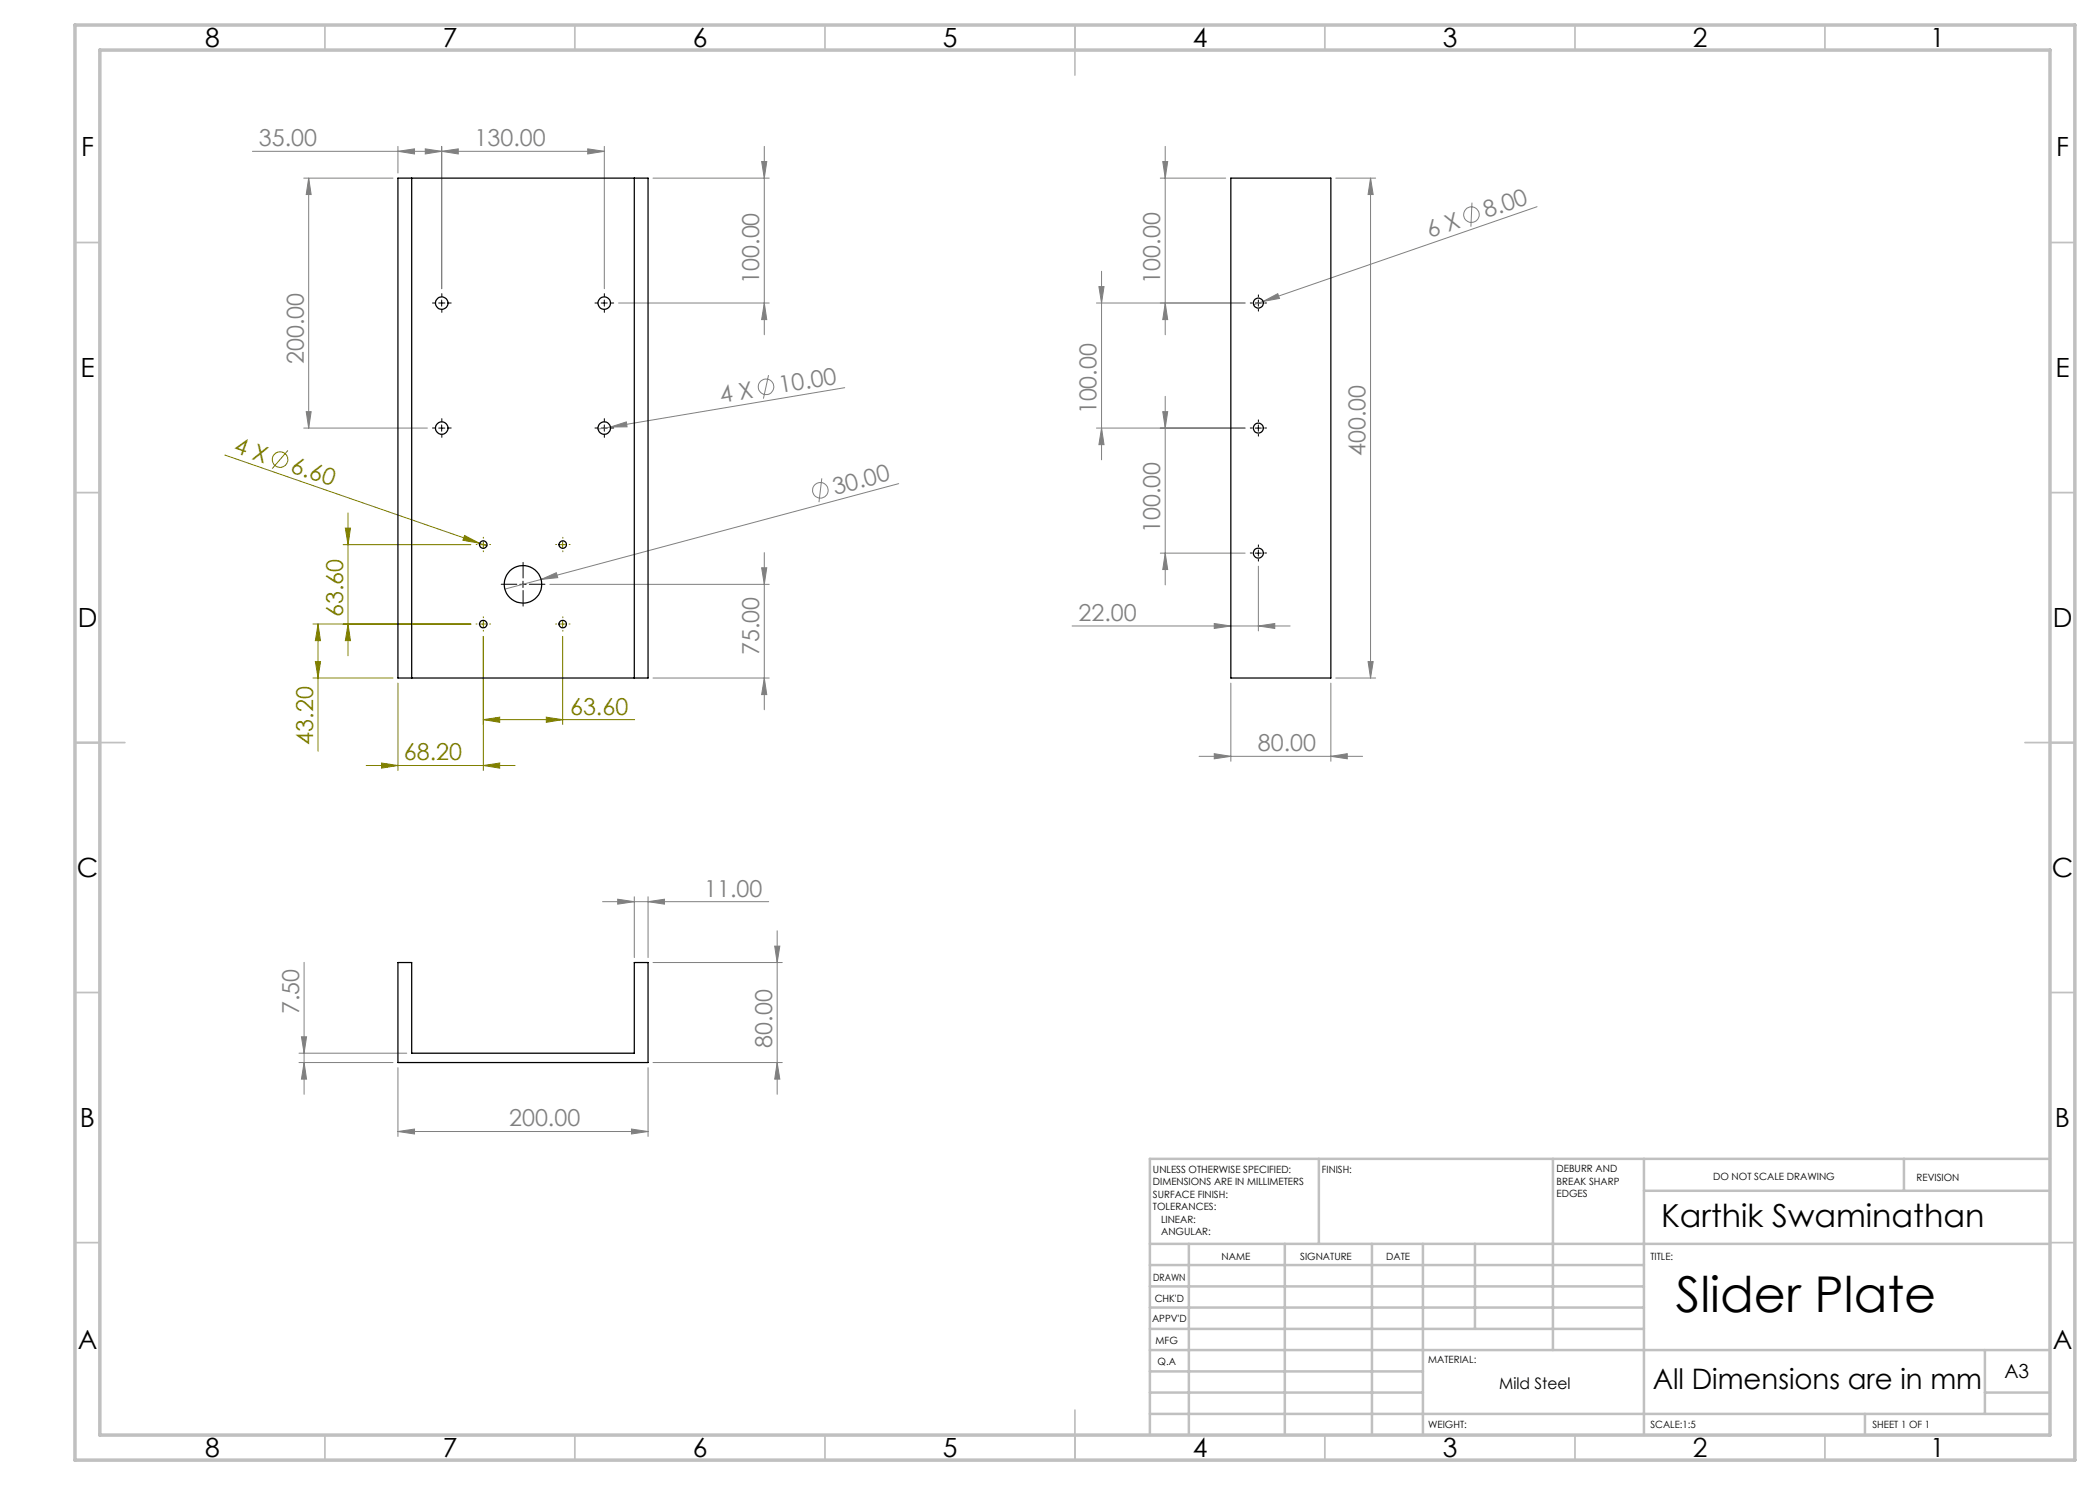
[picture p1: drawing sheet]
<svg xmlns="http://www.w3.org/2000/svg" width="420mm" height="297mm" viewBox="0 0 420 297" stroke-linecap="round" stroke-linejoin="round" font-family="sans-serif">
<g fill="none" stroke="#808080" stroke-width=".2">
<path d="M50.5 30.3h70.4M60.7 35.6h17.9M61.7 35.6l.5 3.3h-1zM61.7 35.6v50M79.6 30.3l3.3-.5v1zM79.6 29.3v5.3M85.1 29.8l3.2 .5-3.2 .5zM88.3 30.3l3.4-.5v1zM88.3 29.3v28.4M117.5 29.8l3.4 .5-3.4 .5zM120.9 29.3v28.4M130.6 35.6h23.2"/>
<path d="M152.3 32.3h1.1l-.5 3.3zM152.9 29.3v37.7M232.1 35.6h13M232.6 32.3h.9l-.5 3.3zM233 29.3v37.7M267.2 35.6h7.9M274.1 35.6l.5 3.3h-1zM274.1 35.6v100M219.8 57.3h1l-.5 3.3zM220.3 54.3v37.7M294.4 40.5l-.2 4.8M307.4 41.3l-54.8 19"/>
<path d="M123.7 60.6h30.1M152.9 60.6l.5 3.3h-1.1zM153.7 75l-1 4.7M168.9 77.5l-46.8 7.9M219.3 60.6h29.7M233 60.6l.5 3.3h-.9zM233 79.3v37.7M252.6 60.3l3-1.6 .3 1zM252.6 60.3l-1.9 .7M60.7 85.6h24.8M61.2 82.3h1l-.5 3.3zM122.1 85.4l3.2-1 .1 1z"/>
<path d="M122.1 85.4l-2.5 .4M164.4 95.7l-.6 4.7M179.7 96.7l-78.7 21.1M219.3 85.6h29.7M220.3 85.6l.5 3.3h-1zM232.6 82.3h.9l-.5 3.3zM108.2 115.9l3.1-1.4 .2 1zM110 116.9h43.8M152.3 113.6h1.1l-.5 3.3zM152.9 110.5v31.5M232.1 110.6h16.9M233 110.6l.5 3.3h-.9z"/>
<path d="M251.7 113.2v13M130.6 135.6h23.2M152.9 135.6l.5 3.3h-1.1zM214.4 125.2h43.6M242.9 124.7l3.3 .5-3.3 .5zM246.2 136.6v15.7M251.7 125.2l3.3-.5v1zM266.2 136.6v15.7M267.2 135.6h7.9M273.6 132.3h1l-.5 3.3zM239.8 151.3h32.7M242.9 150.7l3.3 .6-3.3 .5z"/>
<path d="M266.2 151.3l3.3-.6v1.1zM123.5 179.8l3.4 .5-3.4 .5zM126.9 179.3v12.2M129.6 179.3v12.2M60.8 192.5v26.4M120.5 180.3h33.2M129.6 180.3l3.3-.5v1zM130.6 192.5h25.9M154.9 189.2h1.1l-.6 3.3zM155.4 186.2v32.7M59.8 212.5h18.8M59.8 210.6h21.6"/>
<path d="M60.3 207.4h1l-.5 3.2zM60.8 212.5l.5 3.3h-1zM79.6 213.5v13.8M129.6 213.5v13.8M130.6 212.5h25.9M155.4 212.5l.6 3.3h-1.1zM79.6 226.3l3.3-.5v1zM79.6 226.3h50M126.3 225.8l3.3 .5-3.3 .5z"/>
<circle cx="294.3" cy="42.9" r="1.56"/>
<circle cx="153.2" cy="77.4" r="1.55"/>
<circle cx="164.1" cy="98.1" r="1.55"/>
</g>
<g fill="none" stroke="#808000" stroke-width=".2">
<path d="M45 91l50.9 17.7M57.6 90.1l-3.2 3.6M68.6 108.9h25.6M69.1 105.6h1l-.5 3.3zM69.6 102.6v28.6M92.9 107.1l3 1.6-3.3-.6zM95.9 108.7l1.5 .5M96 108.9h1.3M96.7 108.3v1.2M111.9 108.9h1.3M112.5 108.3v1.2M62.6 124.8h31.6"/>
<path d="M62.6 135.6h16M63.1 132.3h1l-.5 3.3zM63.6 124.8l.5 3.3h-1zM63.6 124.8v25.4M69.6 124.8l.5 3.3h-1zM79.6 136.6v17.5M96 124.8h1.3M96.7 124.2v1.2M96.7 127.3v26.8M111.9 124.8h1.3M112.5 124.2v1.2M112.5 127.3v17.6"/>
<path d="M73.2 153.1h29.8M76.3 152.6l3.3 .5-3.3 .5zM96.7 153.1l3.2-.5v1zM96.7 143.9l3.2-.5v1.1zM96.7 143.9h30.2M109.3 143.4l3.2 .5-3.2 .6z"/>
<circle cx="56" cy="91.9" r="1.56"/>
</g>
<g fill="none" stroke="#000" stroke-width=".2" stroke-dasharray="15.2 1.3 1.3 1.3">
<path d="M88.4 59.4v-.7M120.9 59.4v-.7M251.7 59.4v-.4M87.1 60.6h-.6M88.4 61.9v.6M89.6 60.6h.6M119.6 60.6h-.6M120.9 61.9v.6M122.1 60.6h.6M250.4 60.6h-.3M251.7 61.9v.3M252.9 60.6h.4"/>
<path d="M87.1 85.6h-.6M88.4 84.4v-.7M88.4 86.9v.6M89.6 85.6h.6M119.6 85.6h-.6M120.9 84.4v-.7M120.9 86.9v.6M122.1 85.6h.6M250.4 85.6h-.3M251.7 84.4v-.4M251.7 86.9v.3M252.9 85.6h.4"/>
<path d="M103.4 116.9h-3.2M104.6 115.6v-3.1M104.6 118.1v3.1M105.9 116.9h3.1M250.4 110.6h-.3M251.7 109.4v-.4M251.7 111.9v.3M252.9 110.6h.4"/>
</g>
<g fill="none" stroke="#000" stroke-width=".2">
<path d="M87.7 60.6h1.3M88.3 60v1.2M120.2 60.6h1.3M120.9 60v1.2M251 60.6h1.3M251.7 60v1.2M87.7 85.6h1.3M88.3 85v1.3M120.2 85.6h1.3M120.9 85v1.3M251 85.6h1.3M251.7 85v1.3"/>
<path d="M104 116.9h1.2M104.6 116.2v1.3M251 110.6h1.3M251.7 110v1.2"/>
</g>
<g fill="none" stroke="#808000" stroke-width=".2" stroke-dasharray="15.2 1.3 1.3 1.3">
<path d="M95.4 108.9h-.2M96.7 107.7v-.2M96.7 110.2v.2M97.9 108.9h.2M111.3 108.9h-.2M112.6 107.7v-.2M112.6 110.2v.2M113.8 108.9h.2M95.4 124.8h-.2M96.7 123.6v-.2M96.7 126.1v.2M97.9 124.8h.2"/>
<path d="M111.3 124.8h-.2M112.6 123.6v-.2M112.6 126.1v.2M113.8 124.8h.2"/>
</g>
<g fill="none" stroke="#c0c0c0" stroke-width=".35">
<path d="M65 5v5M115 5v5M165 5v5M215 5v10M265 5v5M315 5v5M365 5v5M15 48.5h5M410 48.5h5M15 98.5h5M410 98.5h5M15 148.5h10"/>
<path d="M405 148.5h10M15 198.5h5M410 198.5h5M15 248.5h5M410 248.5h5M65 287v5M115 287v5M165 287v5M215 282v10M265 287v5M315 287v5M365 287v5"/>
</g>
<g fill="none" stroke="#c0c0c0" stroke-width=".5">
<path d="M263.8 231.8v17M310.6 231.8v38.2M328.8 231.8v55.2M328.8 238.2h81.2M380.8 231.8v6.4M410 231.8h-180v55.2M230 248.8h180M230 257.3h98.8M230 253h98.8M237.8 248.8v38.2M257 248.8v38.2M274.4 248.8v38.2"/>
<path d="M284.6 248.8v38.2M295 248.8v17M230 265.8h98.8M230 261.5h98.8M230 278.5h54.6M230 274.3h54.6M230 270h180M397 278.5h13M397 270v12.8M230 282.8h180M373 282.8v4.2"/>
</g>
<path d="M15 5h400v287h-400zM20 10h390v277h-390z" fill="none" stroke="#c0c0c0" stroke-width=".7"/>
<g fill="#808000">
<path d="M92.9 107.1l3 1.6-3.3-.6z"/>
<path d="M96.7 153.1l3.2-.5v1zM76.3 152.6l3.3 .5-3.3 .5z"/>
<path d="M96.7 143.9l3.2-.5v1.1zM109.3 143.4l3.2 .5-3.2 .6z"/>
<path d="M63.6 124.8l.5 3.3h-1zM63.1 132.3h1l-.5 3.3zM69.1 105.6h1l-.5 3.3zM69.6 124.8l.5 3.3h-1z"/>
</g>
<g fill="#808080">
<path d="M122.1 85.4l3.2-1 .1 1z"/>
<path d="M108.2 115.9l3.1-1.4 .2 1z"/>
<path d="M252.6 60.3l3-1.6 .3 1z"/>
<path d="M85.1 29.8l3.2 .5-3.2 .5zM79.6 30.3l3.3-.5v1zM117.5 29.8l3.4 .5-3.4 .5zM88.3 30.3l3.4-.5v1zM251.7 125.2l3.3-.5v1zM242.9 124.7l3.3 .5-3.3 .5z"/>
<path d="M123.5 179.8l3.4 .5-3.4 .5zM129.6 180.3l3.3-.5v1zM242.9 150.7l3.3 .6-3.3 .5zM266.2 151.3l3.3-.6v1.1z"/>
<path d="M152.9 60.6l.5 3.3h-1.1zM152.3 32.3h1.1l-.5 3.3zM61.2 82.3h1l-.5 3.3zM61.7 35.6l.5 3.3h-1zM273.6 132.3h1l-.5 3.3zM274.1 35.6l.5 3.3h-1zM233 60.6l.5 3.3h-.9zM232.6 32.3h.9l-.5 3.3z"/>
<path d="M152.3 113.6h1.1l-.5 3.3zM152.9 135.6l.5 3.3h-1.1zM154.9 189.2h1.1l-.6 3.3zM155.4 212.5l.6 3.3h-1.1zM60.3 207.4h1l-.5 3.2zM60.8 212.5l.5 3.3h-1zM219.8 57.3h1l-.5 3.3zM220.3 85.6l.5 3.3h-1zM232.6 82.3h.9l-.5 3.3zM233 110.6l.5 3.3h-.9z"/>
<path d="M79.6 226.3l3.3-.5v1zM126.3 225.8l3.3 .5-3.3 .5z"/>
</g>
<g fill="none" stroke="#000" stroke-width=".25">
<path d="M79.6 35.6h50v100h-50zM82.3 35.6v100M126.9 35.6v100M246.2 35.6h20v100h-20zM79.6 192.5h2.7v18.1h44.6v-18.1h2.7v20h-50z"/>
<circle cx="88.3" cy="60.6" r="1.26"/>
<circle cx="120.8" cy="60.6" r="1.25"/>
<circle cx="251.7" cy="60.6" r="1"/>
<circle cx="88.4" cy="85.6" r="1.25"/>
<circle cx="120.9" cy="85.6" r="1.24"/>
<circle cx="251.7" cy="85.6" r="1.01"/>
<circle cx="96.6" cy="108.9" r=".75"/>
<circle cx="104.6" cy="116.9" r="3.7"/>
<circle cx="112.5" cy="108.9" r=".75"/>
<circle cx="251.7" cy="110.6" r="1"/>
<circle cx="96.6" cy="124.8" r=".75"/>
<circle cx="112.5" cy="124.8" r=".75"/>
</g>
<text font-size="9.9" x="335.2" y="262.5">Slider Plate</text>
<text font-size="6.3" x="332.2" y="245.3">Karthik Swaminathan</text>
<text font-size="5.6" x="330.5" y="277.8">All Dimensions are in mm</text>
<g font-size="5.3">
<text x="41" y="9.5">8</text>
<text x="88.5" y="9.5">7</text>
<text x="138.5" y="9.5">6</text>
<text x="188.5" y="9.5">5</text>
<text x="238.5" y="9.5">4</text>
<text x="288.5" y="9.5">3</text>
<text x="338.5" y="9.5">2</text>
<text x="386" y="9.5">1</text>
<text x="16.2" y="31.2">F</text>
<text x="411.2" y="31.2">F</text>
<text x="16.1" y="75.5">E</text>
<text x="411.1" y="75.5">E</text>
<text x="15.5" y="125.5">D</text>
<text x="410.5" y="125.5">D</text>
<text x="15.4" y="175.5">C</text>
<text x="410.4" y="175.5">C</text>
<text x="16" y="225.5">B</text>
<text x="411" y="225.5">B</text>
<text x="15.5" y="269.7">A</text>
<text x="410.5" y="269.7">A</text>
<text x="41" y="291.5">8</text>
<text x="88.5" y="291.5">7</text>
<text x="138.5" y="291.5">6</text>
<text x="188.5" y="291.5">5</text>
<text x="238.5" y="291.5">4</text>
<text x="288.5" y="291.5">3</text>
<text x="338.5" y="291.5">2</text>
<text x="386" y="291.5">1</text>
</g>
<g font-size="4.7" fill="#808080">
<text x="51.8" y="29.3">35.00</text>
<text x="94.9" y="29.3">130.00</text>
<text x="285.9" y="47.6" transform="rotate(-19 285.9 47.6)">6 X</text>
<text x="297.3" y="43.7" transform="rotate(-19 297.3 43.7)">8.00</text>
<text x="151.9" y="56.7" transform="rotate(-90 151.9 56.7)">100.00</text>
<text x="232.1" y="56.7" transform="rotate(-90 232.1 56.7)">100.00</text>
<text x="60.7" y="72.8" transform="rotate(-90 60.7 72.8)">200.00</text>
<text x="144.2" y="80.6" transform="rotate(-10 144.2 80.6)">4 X</text>
<text x="156" y="78.6" transform="rotate(-10 156 78.6)">10.00</text>
<text x="219.3" y="82.9" transform="rotate(-90 219.3 82.9)">100.00</text>
<text x="273.1" y="91.2" transform="rotate(-90 273.1 91.2)">400.00</text>
<text x="167" y="99" transform="rotate(-15 167 99)">30.00</text>
<text x="232.1" y="106.6" transform="rotate(-90 232.1 106.6)">100.00</text>
<text x="215.7" y="124.2">22.00</text>
<text x="151.9" y="131.1" transform="rotate(-90 151.9 131.1)">75.00</text>
<text x="251.6" y="150.2">80.00</text>
<text x="140.8" y="179.3">11.00</text>
<text x="59.8" y="202.8" transform="rotate(-90 59.8 202.8)">7.50</text>
<text x="154.4" y="209.5" transform="rotate(-90 154.4 209.5)">80.00</text>
<text x="101.8" y="225.3">200.00</text>
</g>
<g font-size="4.7" fill="#808000">
<text x="46.6" y="90.4" transform="rotate(19 46.6 90.4)">4 X</text>
<text x="57.9" y="94.4" transform="rotate(19 57.9 94.4)">6.60</text>
<text x="68.6" y="123.4" transform="rotate(-90 68.6 123.4)">63.60</text>
<text x="114" y="142.9">63.60</text>
<text x="62.6" y="148.9" transform="rotate(-90 62.6 148.9)">43.20</text>
<text x="80.8" y="152.1">68.20</text>
</g>
<text font-size="3.9" x="400.9" y="275.5">A3</text>
<text font-size="3.2" x="299.8" y="277.9">Mild Steel</text>
<g font-size="2">
<text x="230.6" y="234.6">UNLESS OTHERWISE SPECIFIED:</text>
<text x="230.6" y="237.1">DIMENSIONS ARE IN MILLIMETERS</text>
<text x="230.6" y="239.6">SURFACE FINISH:</text>
<text x="264.4" y="234.6">FINISH:</text>
<text x="311.3" y="234.5">DEBURR AND</text>
<text x="311.3" y="237">BREAK SHARP</text>
<text x="311.3" y="239.5">EDGES</text>
<text x="342.6" y="236">DO NOT SCALE DRAWING</text>
<text x="383.3" y="236.2">REVISION</text>
<text x="230.6" y="242.1">TOLERANCES:</text>
<text x="232.2" y="244.6">LINEAR:</text>
<text x="232.2" y="247.1">ANGULAR:</text>
<text x="244.3" y="252">NAME</text>
<text x="260" y="251.9">SIGNATURE</text>
<text x="277.2" y="251.9">DATE</text>
<text x="330.1" y="251.9">TITLE:</text>
<text x="230.6" y="256.1">DRAWN</text>
<text x="230.9" y="260.3">CHK'D</text>
<text x="230.4" y="264.4">APPV'D</text>
<text x="231.1" y="268.8">MFG</text>
<text x="231.5" y="273">Q.A</text>
<text x="285.6" y="272.5">MATERIAL:</text>
<text x="285.6" y="285.5">WEIGHT:</text>
<text x="330.1" y="285.6">SCALE:1:5</text>
<text x="374.5" y="285.6">SHEET 1 OF 1</text>
</g>
</svg>
